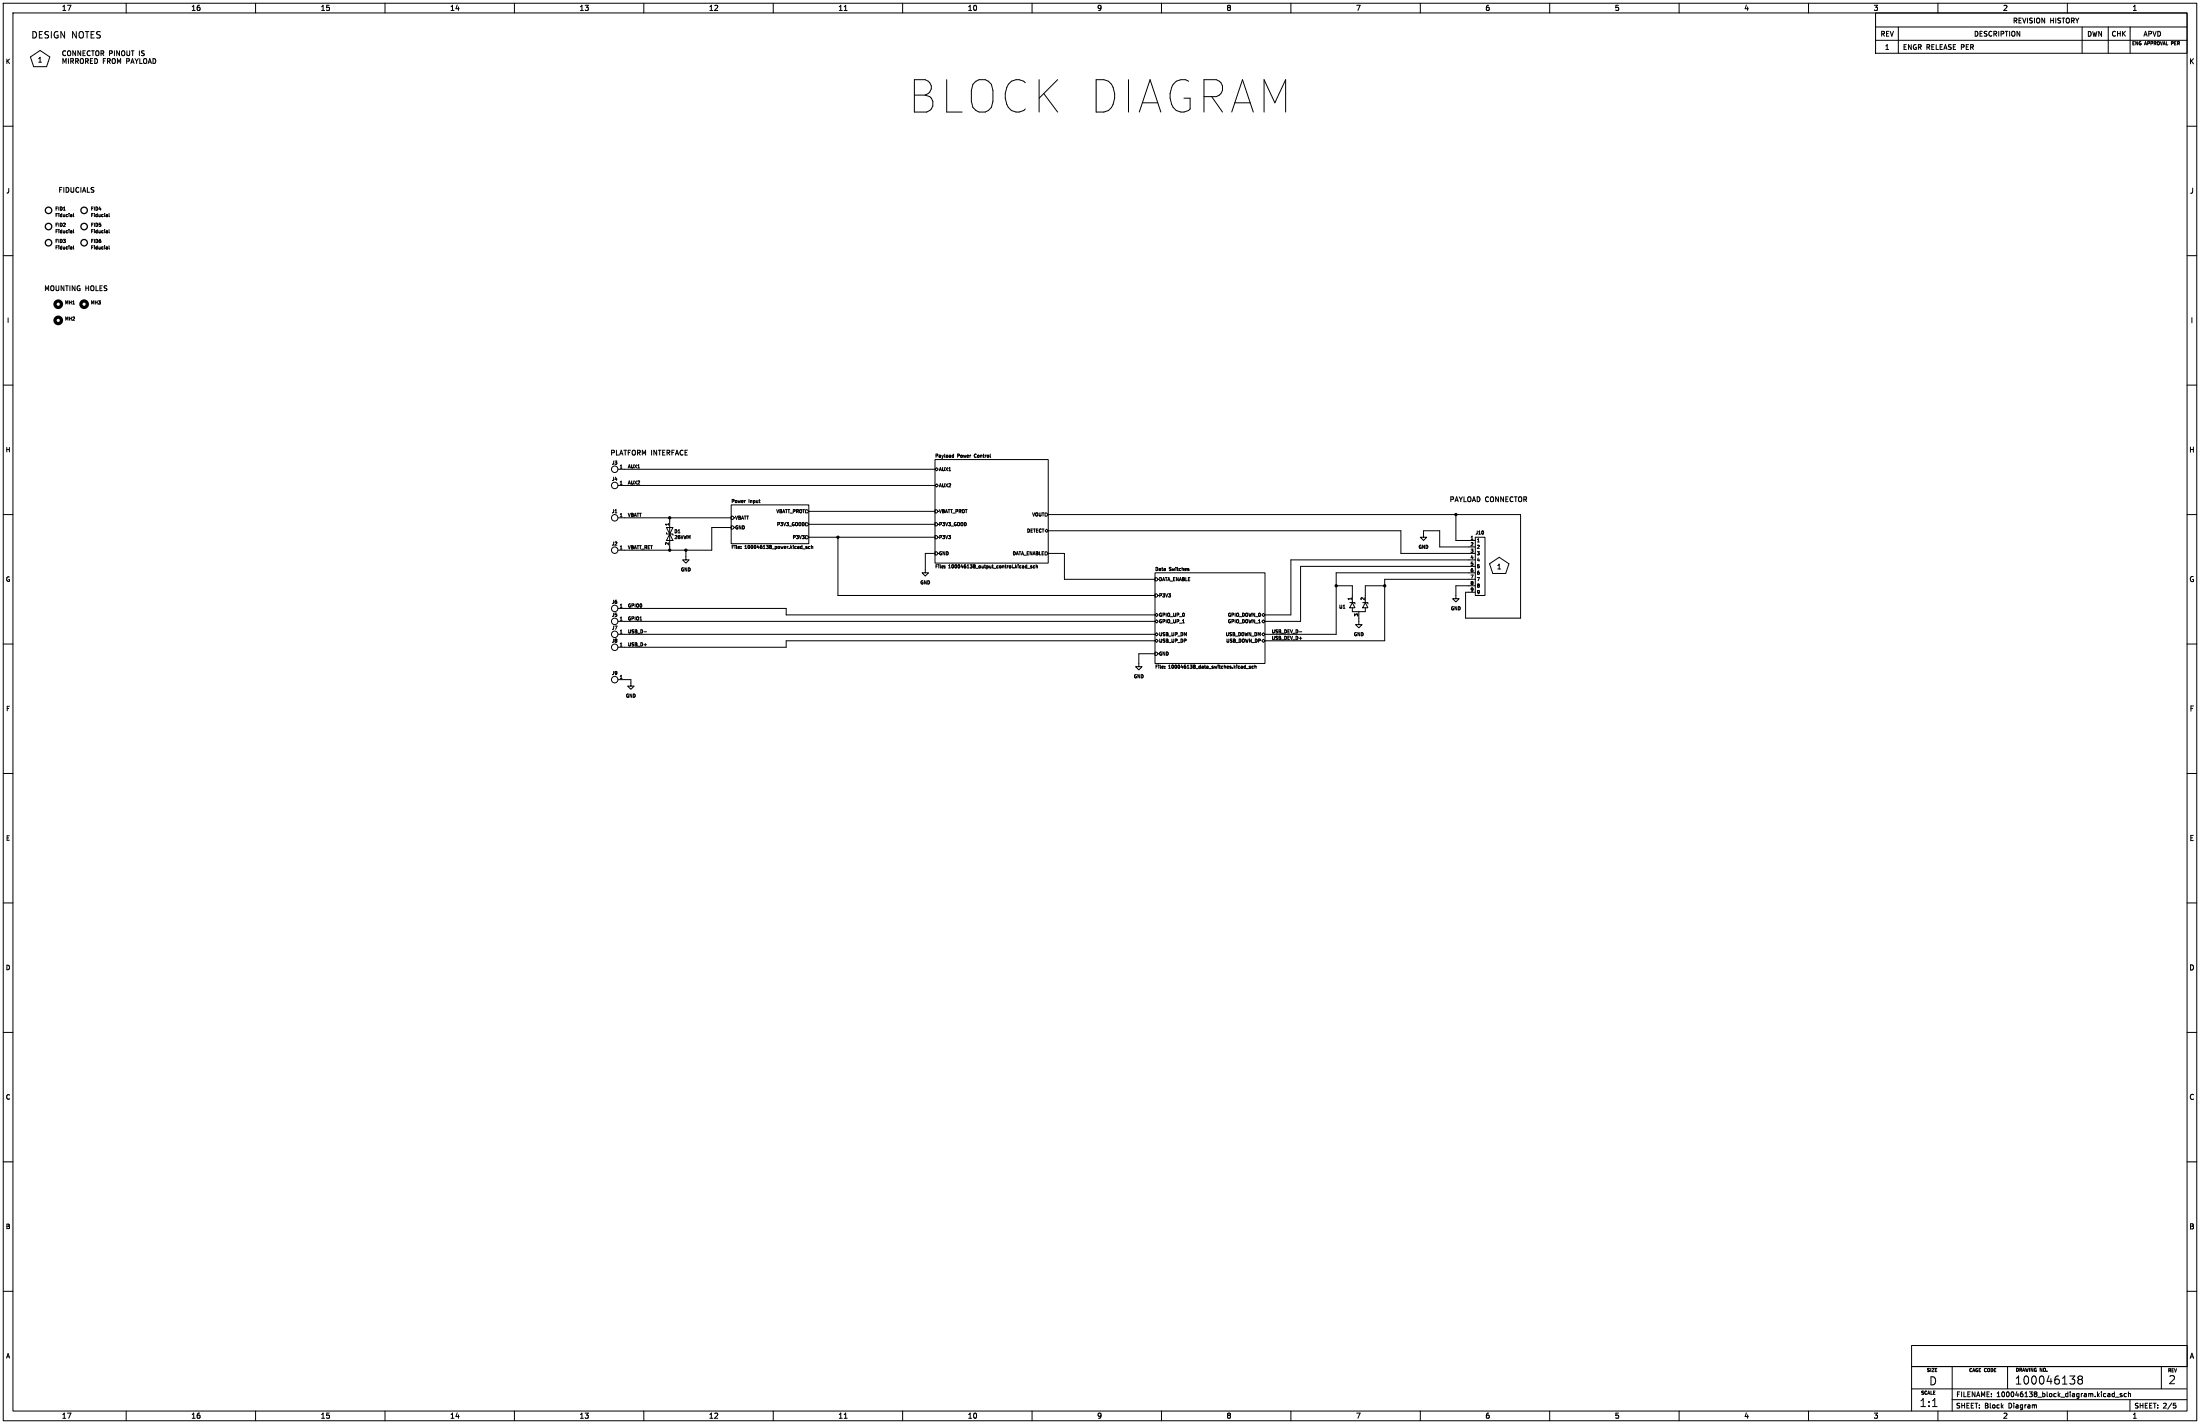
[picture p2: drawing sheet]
(kicad_sch
 (version 20231120)
 (generator "eeschema")
 (generator_version "8.0")
 (paper "D")
 (lib_symbols
  (symbol "1a_Littelfuse:SMF26CA"
   (pin_names
    (offset 0) hide) (exclude_from_sim no) (in_bom yes) (on_board yes)
   (property "Reference" "D" (at 0 0 0) (effects (font (size 1.27 1.27))))
   (property "Value" "26VWM" (at 0 0 0) (effects (font (size 1.27 1.27))))
   (property "Footprint" "1a_Littelfuse:SOD-123FL" (at 0 0 0) (effects (font (size 1.27 1.27)) (hide yes)))
   (property "Datasheet" "https://www.littelfuse.com/~/media/electronics/datasheets/tvs_diodes/littelfuse_tvs_diode_smf_datasheet.pdf.pdf" (at 0 0 0) (effects (font (size 1.27 1.27)) (hide yes)))
   (property "Description" "TVS SOD123FL 26V 200W BIDIR" (at 0 0 0) (effects (font (size 1.27 1.27)) (hide yes)))
   (property "Manufacturer" "Littelfuse" (at 0 0 0) (effects (font (size 1.27 1.27)) (hide yes)))
   (property "MPN" "SMF26CA" (at 0 0 0) (effects (font (size 1.27 1.27)) (hide yes)))
   (symbol "SMF26CA_0_1"
    (polyline (pts (xy 2.54 -2.54) (xy -2.54 -2.54)) (stroke (width 0) (type default)) (fill (type none)))
    (polyline (pts (xy -2.54 -3.81) (xy 0 -2.54) (xy -2.54 -1.27) (xy -2.54 -3.81)) (stroke (width 0.254) (type default)) (fill (type none)))
    (polyline (pts (xy 0.508 -1.27) (xy 0 -1.27) (xy 0 -3.81) (xy -0.508 -3.81)) (stroke (width 0.254) (type default)) (fill (type none)))
    (polyline (pts (xy 2.54 -1.27) (xy 2.54 -3.81) (xy 0 -2.54) (xy 2.54 -1.27)) (stroke (width 0.254) (type default)) (fill (type none))))
   (symbol "SMF26CA_1_1"
    (pin passive line (at -5.08 -2.54 0) (length 2.54) (name "A1" (effects (font (size 1.27 1.27)))) (number "1" (effects (font (size 1.27 1.27)))))
    (pin passive line (at 5.08 -2.54 180) (length 2.54) (name "A2" (effects (font (size 1.27 1.27)))) (number "2" (effects (font (size 1.27 1.27)))))))
  (symbol "1a_MillMax:399-10-109-10-007000" (exclude_from_sim no) (in_bom yes) (on_board yes)
   (property "Reference" "J" (at -2.54 12.7 0) (effects (font (size 1.27 1.27))))
   (property "Value" "" (at -1.27 0 0) (effects (font (size 1.27 1.27)) (hide yes)))
   (property "Footprint" "1a_Misc:399-10-109-10-007000" (at 0 -16.51 0) (effects (font (size 1.27 1.27)) (hide yes)))
   (property "Datasheet" "https://www.mouser.com/datasheet/2/273/MMMC_S_A0002059875_1-2553789.pdf" (at 0 -19.05 0) (effects (font (size 1.27 1.27)) (hide yes)))
   (property "Description" "Pogo pin target, 9 socket, 0.1\" pitch, right angle" (at 0 0 0) (effects (font (size 1.27 1.27)) (hide yes)))
   (property "Manufacturer" "Mill-Max Manufacturing Corp." (at 0 0 0) (effects (font (size 1.27 1.27)) (hide yes)))
   (property "MPN" "399-10-109-10-007000" (at 0 0 0) (effects (font (size 1.27 1.27)) (hide yes)))
   (symbol "399-10-109-10-007000_0_1"
    (rectangle (start 0 11.43) (end -3.81 -11.43) (stroke (width 0) (type default)) (fill (type none))))
   (symbol "399-10-109-10-007000_1_1"
    (pin input line (at 2.54 10.16 180) (length 2.54) (name "1" (effects (font (size 1.27 1.27)))) (number "1" (effects (font (size 1.27 1.27)))))
    (pin input line (at 2.54 7.62 180) (length 2.54) (name "2" (effects (font (size 1.27 1.27)))) (number "2" (effects (font (size 1.27 1.27)))))
    (pin input line (at 2.54 5.08 180) (length 2.54) (name "3" (effects (font (size 1.27 1.27)))) (number "3" (effects (font (size 1.27 1.27)))))
    (pin input line (at 2.54 2.54 180) (length 2.54) (name "4" (effects (font (size 1.27 1.27)))) (number "4" (effects (font (size 1.27 1.27)))))
    (pin input line (at 2.54 0 180) (length 2.54) (name "5" (effects (font (size 1.27 1.27)))) (number "5" (effects (font (size 1.27 1.27)))))
    (pin input line (at 2.54 -2.54 180) (length 2.54) (name "6" (effects (font (size 1.27 1.27)))) (number "6" (effects (font (size 1.27 1.27)))))
    (pin input line (at 2.54 -5.08 180) (length 2.54) (name "7" (effects (font (size 1.27 1.27)))) (number "7" (effects (font (size 1.27 1.27)))))
    (pin input line (at 2.54 -7.62 180) (length 2.54) (name "8" (effects (font (size 1.27 1.27)))) (number "8" (effects (font (size 1.27 1.27)))))
    (pin input line (at 2.54 -10.16 180) (length 2.54) (name "9" (effects (font (size 1.27 1.27)))) (number "9" (effects (font (size 1.27 1.27)))))))
  (symbol "1a_Misc:96773A622_0.125in_keepout" (exclude_from_sim no) (in_bom yes) (on_board yes)
   (property "Reference" "MH" (at 0 2.54 0) (effects (font (size 1.27 1.27))))
   (property "Value" "" (at 0 0 0) (effects (font (size 1.27 1.27))))
   (property "Footprint" "1a_Misc:96773A622_M1.6_screw_hole_0.125in_keepout" (at 0 -7.62 0) (effects (font (size 1.27 1.27)) (hide yes)))
   (property "Datasheet" "https://www.mcmaster.com/mvD/Library/M1/20210910/B2E27164/96773A622_JIS%20Steel%20Pan%20Head%20Screws.PDF" (at 0 -11.43 0) (effects (font (size 1.27 1.27)) (hide yes)))
   (property "Description" "Mounting hole for 96773A622 M1.6 screw 0.125\" keepout" (at 0 0 0) (effects (font (size 1.27 1.27)) (hide yes)))
   (symbol "96773A622_0.125in_keepout_0_1"
    (circle (center 0 0) (radius 1.27) (stroke (width 1.27) (type default)) (fill (type none)))))
  (symbol "1a_Misc:Fiducial_40mil_mask_60mil" (exclude_from_sim no) (in_bom yes) (on_board yes)
   (property "Reference" "FID" (at 0 5.08 0) (effects (font (size 1.27 1.27))))
   (property "Value" "Fiducial" (at 0 3.175 0) (effects (font (size 1.27 1.27))))
   (property "Footprint" "1a_TestPoints:Fiducial_Cu0.040_Mask0.060" (at 0 0 0) (effects (font (size 1.27 1.27)) (hide yes)))
   (property "Datasheet" "" (at 0 0 0) (effects (font (size 1.27 1.27)) (hide yes)))
   (property "Description" "Fiducial Marker" (at 0 0 0) (effects (font (size 1.27 1.27)) (hide yes)))
   (symbol "Fiducial_40mil_mask_60mil_0_1"
    (circle (center 0 0) (radius 1.27) (stroke (width 0.508) (type default)) (fill (type background)))))
  (symbol "1a_Misc:PESD5V0C2UM"
   (pin_names hide) (exclude_from_sim no) (in_bom yes) (on_board yes)
   (property "Reference" "U" (at 0 5.08 0) (effects (font (size 1.27 1.27))))
   (property "Value" "" (at 0 5.08 0) (effects (font (size 1.27 1.27)) (hide yes)))
   (property "Footprint" "Package_DFN_QFN:Diodes_DFN1006-3" (at 0 -8.89 0) (effects (font (size 1.27 1.27)) (hide yes)))
   (property "Datasheet" "https://assets.nexperia.com/documents/data-sheet/PESD5V0C2UM.pdf" (at 0 -8.382 0) (effects (font (size 1.27 1.27)) (hide yes)))
   (property "Description" "TVS DIODE 5VWM 3.4VC DFN1006-3" (at 0 -8.636 0) (effects (font (size 1.27 1.27)) (hide yes)))
   (property "MPN" "PESD5V0C2UM" (at 0 -6.858 0) (effects (font (size 1.27 1.27)) (hide yes)))
   (property "Manufacturer" "Nexperia" (at 0.508 -5.334 0) (effects (font (size 1.27 1.27)) (hide yes)))
   (symbol "PESD5V0C2UM_0_1"
    (polyline (pts (xy -1.27 -2.54) (xy -1.016 -2.54)) (stroke (width 0) (type default)) (fill (type none)))
    (polyline (pts (xy -1.27 2.54) (xy -1.016 2.54)) (stroke (width 0) (type default)) (fill (type none)))
    (polyline (pts (xy 2.54 -2.54) (xy 1.016 -2.54)) (stroke (width 0) (type default)) (fill (type none)))
    (polyline (pts (xy 2.54 2.54) (xy 1.016 2.54)) (stroke (width 0) (type default)) (fill (type none)))
    (polyline (pts (xy 2.54 2.54) (xy 2.54 -2.54)) (stroke (width 0) (type default)) (fill (type none)))
    (polyline (pts (xy -1.016 -1.524) (xy -1.016 -3.556) (xy -0.508 -3.556)) (stroke (width 0) (type default)) (fill (type none)))
    (polyline (pts (xy -1.016 3.556) (xy -1.016 1.524) (xy -0.508 1.524)) (stroke (width 0) (type default)) (fill (type none)))
    (polyline (pts (xy 1.016 -1.524) (xy -1.016 -2.54) (xy 1.016 -3.556) (xy 1.016 -1.524)) (stroke (width 0) (type default)) (fill (type none)))
    (polyline (pts (xy 1.016 3.556) (xy -1.016 2.54) (xy 1.016 1.524) (xy 1.016 3.556)) (stroke (width 0) (type default)) (fill (type none))))
   (symbol "PESD5V0C2UM_1_1"
    (pin passive line (at -3.81 2.54 0) (length 2.54) (name "K1" (effects (font (size 1.27 1.27)))) (number "1" (effects (font (size 1.27 1.27)))))
    (pin passive line (at -3.81 -2.54 0) (length 2.54) (name "K2" (effects (font (size 1.27 1.27)))) (number "2" (effects (font (size 1.27 1.27)))))
    (pin passive line (at 5.08 0 180) (length 2.54) (name "A" (effects (font (size 1.27 1.27)))) (number "3" (effects (font (size 1.27 1.27)))))))
  (symbol "1a_Misc:PTH_18AWG" (exclude_from_sim no) (in_bom yes) (on_board yes)
   (property "Reference" "J" (at -1.27 2.54 0) (effects (font (size 1.27 1.27))))
   (property "Value" "" (at 0 0 0) (effects (font (size 1.27 1.27))))
   (property "Footprint" "1a_Misc:PTH_18AWG" (at 0 0 0) (effects (font (size 1.27 1.27)) (hide yes)))
   (property "Datasheet" "" (at 0 0 0) (effects (font (size 1.27 1.27)) (hide yes)))
   (property "Description" "Plated through hole for 18 AWG wire" (at 0 0 0) (effects (font (size 1.27 1.27)) (hide yes)))
   (symbol "PTH_18AWG_0_1"
    (circle (center -1.27 0) (radius 1.27) (stroke (width 0) (type default)) (fill (type none))))
   (symbol "PTH_18AWG_1_1"
    (pin bidirectional line (at 2.54 0 180) (length 2.54) (name "" (effects (font (size 1.27 1.27)))) (number "1" (effects (font (size 1.27 1.27)))))))
  (symbol "1a_Misc:PTH_24AWG_offset_rectangle" (exclude_from_sim no) (in_bom yes) (on_board yes)
   (property "Reference" "J" (at -1.27 2.54 0) (effects (font (size 1.27 1.27))))
   (property "Value" "" (at 0 0 0) (effects (font (size 1.27 1.27))))
   (property "Footprint" "1a_Misc:PTH_24AWG_offset_rectangular" (at 0 0 0) (effects (font (size 1.27 1.27)) (hide yes)))
   (property "Datasheet" "" (at 0 0 0) (effects (font (size 1.27 1.27)) (hide yes)))
   (property "Description" "Plated combo through hole/SMD pad for 24 AWG wire" (at 0 0 0) (effects (font (size 1.27 1.27)) (hide yes)))
   (symbol "PTH_24AWG_offset_rectangle_0_1"
    (circle (center -1.27 0) (radius 1.27) (stroke (width 0) (type default)) (fill (type none))))
   (symbol "PTH_24AWG_offset_rectangle_1_1"
    (pin bidirectional line (at 2.54 0 180) (length 2.54) (name "" (effects (font (size 1.27 1.27)))) (number "1" (effects (font (size 1.27 1.27)))))))
  (symbol "1a_PowerSymbols:GND"
   (power)
   (pin_names
    (offset 0)) (exclude_from_sim no) (in_bom yes) (on_board yes)
   (property "Reference" "#PWR" (at 0 -6.35 0) (effects (font (size 1.27 1.27)) (hide yes)))
   (property "Value" "GND" (at 0 -3.81 0) (effects (font (size 1.27 1.27))))
   (property "Footprint" "" (at 0 0 0) (effects (font (size 1.27 1.27)) (hide yes)))
   (property "Datasheet" "" (at 0 0 0) (effects (font (size 1.27 1.27)) (hide yes)))
   (property "Description" "Power symbol creates a global label with name \"GND\" , ground" (at 0 0 0) (effects (font (size 1.27 1.27)) (hide yes)))
   (symbol "GND_0_1"
    (polyline (pts (xy 0 0) (xy 0 -1.27) (xy 1.27 -1.27) (xy 0 -2.54) (xy -1.27 -1.27) (xy 0 -1.27)) (stroke (width 0) (type default)) (fill (type none))))
   (symbol "GND_1_1"
    (pin power_in line (at 0 0 270) (length 0) hide (name "GND" (effects (font (size 1.27 1.27)))) (number "1" (effects (font (size 1.27 1.27))))))))
 (junction
  (at 543.56 229.87)
  (diameter 0)
  (color 0 0 0 0))
 (junction
  (at 328.93 210.82)
  (diameter 0)
  (color 255 0 0 1))
 (junction
  (at 524.51 229.87)
  (diameter 0)
  (color 0 0 0 0))
 (junction
  (at 269.24 215.9)
  (diameter 0)
  (color 0 0 0 1))
 (junction
  (at 262.89 203.2)
  (diameter 0)
  (color 255 0 0 1))
 (junction
  (at 262.89 215.9)
  (diameter 0)
  (color 0 0 0 1))
 (junction
  (at 571.5 201.93)
  (diameter 0)
  (color 255 0 0 1))
 (wire
  (pts (xy 565.15 208.28) (xy 558.8 208.28))
  (stroke (width 0) (type default) (color 0 0 0 1)))
 (wire
  (pts (xy 549.91 208.28) (xy 549.91 217.17))
  (stroke (width 0) (type default)))
 (wire
  (pts (xy 576.58 227.33) (xy 543.56 227.33))
  (stroke (width 0) (type default)))
 (wire
  (pts (xy 571.5 212.09) (xy 576.58 212.09))
  (stroke (width 0) (type default) (color 255 0 0 1)))
 (wire
  (pts (xy 496.57 241.3) (xy 506.73 241.3))
  (stroke (width 0) (type default)))
 (wire
  (pts (xy 576.58 224.79) (xy 524.51 224.79))
  (stroke (width 0) (type default)))
 (wire
  (pts (xy 543.56 227.33) (xy 543.56 229.87))
  (stroke (width 0) (type default)))
 (wire
  (pts (xy 411.48 208.28) (xy 549.91 208.28))
  (stroke (width 0) (type default)))
 (wire
  (pts (xy 417.83 217.17) (xy 417.83 227.33))
  (stroke (width 0) (type default)))
 (polyline
  (pts (xy 588.518 218.694) (xy 592.328 221.234))
  (stroke (width 0) (type default)))
 (wire
  (pts (xy 245.11 203.2) (xy 262.89 203.2))
  (stroke (width 0) (type default) (color 255 0 0 1)))
 (wire
  (pts (xy 245.11 266.7) (xy 247.65 266.7))
  (stroke (width 0) (type default) (color 0 0 0 1)))
 (wire
  (pts (xy 558.8 208.28) (xy 558.8 209.55))
  (stroke (width 0) (type default) (color 0 0 0 1)))
 (wire
  (pts (xy 576.58 222.25) (xy 510.54 222.25))
  (stroke (width 0) (type default)))
 (wire
  (pts (xy 262.89 214.63) (xy 262.89 215.9))
  (stroke (width 0) (type default) (color 0 0 0 1)))
 (wire
  (pts (xy 245.11 248.92) (xy 453.39 248.92))
  (stroke (width 0) (type default)))
 (wire
  (pts (xy 596.9 242.57) (xy 575.31 242.57))
  (stroke (width 0) (type default) (color 255 0 0 1)))
 (wire
  (pts (xy 543.56 229.87) (xy 543.56 251.46))
  (stroke (width 0) (type default)))
 (wire
  (pts (xy 262.89 215.9) (xy 269.24 215.9))
  (stroke (width 0) (type default) (color 0 0 0 1)))
 (wire
  (pts (xy 245.11 238.76) (xy 308.61 238.76))
  (stroke (width 0) (type default)))
 (polyline
  (pts (xy 13.208 26.162) (xy 18.288 26.162))
  (stroke (width 0) (type default)))
 (wire
  (pts (xy 308.61 238.76) (xy 308.61 241.3))
  (stroke (width 0) (type default)))
 (wire
  (pts (xy 317.5 200.66) (xy 367.03 200.66))
  (stroke (width 0) (type default) (color 255 0 0 1)))
 (wire
  (pts (xy 565.15 208.28) (xy 565.15 214.63))
  (stroke (width 0) (type default) (color 0 0 0 1)))
 (wire
  (pts (xy 571.5 201.93) (xy 571.5 212.09))
  (stroke (width 0) (type default) (color 255 0 0 1)))
 (wire
  (pts (xy 596.9 201.93) (xy 596.9 242.57))
  (stroke (width 0) (type default) (color 255 0 0 1)))
 (wire
  (pts (xy 571.5 201.93) (xy 411.48 201.93))
  (stroke (width 0) (type default) (color 255 0 0 1)))
 (wire
  (pts (xy 245.11 215.9) (xy 262.89 215.9))
  (stroke (width 0) (type default) (color 0 0 0 1)))
 (polyline
  (pts (xy 584.708 221.234) (xy 585.978 225.044))
  (stroke (width 0) (type default)))
 (polyline
  (pts (xy 591.058 225.044) (xy 592.328 221.234))
  (stroke (width 0) (type default)))
 (wire
  (pts (xy 524.51 229.87) (xy 530.86 229.87))
  (stroke (width 0) (type default)))
 (wire
  (pts (xy 279.4 215.9) (xy 279.4 207.01))
  (stroke (width 0) (type default) (color 0 0 0 1)))
 (wire
  (pts (xy 328.93 233.68) (xy 328.93 210.82))
  (stroke (width 0) (type default) (color 255 0 0 1)))
 (wire
  (pts (xy 262.89 203.2) (xy 287.02 203.2))
  (stroke (width 0) (type default) (color 255 0 0 1)))
 (wire
  (pts (xy 596.9 201.93) (xy 571.5 201.93))
  (stroke (width 0) (type default) (color 255 0 0 1)))
 (wire
  (pts (xy 496.57 251.46) (xy 543.56 251.46))
  (stroke (width 0) (type default)))
 (wire
  (pts (xy 308.61 241.3) (xy 453.39 241.3))
  (stroke (width 0) (type default)))
 (wire
  (pts (xy 535.94 229.87) (xy 543.56 229.87))
  (stroke (width 0) (type default)))
 (wire
  (pts (xy 496.57 248.92) (xy 524.51 248.92))
  (stroke (width 0) (type default)))
 (wire
  (pts (xy 549.91 217.17) (xy 576.58 217.17))
  (stroke (width 0) (type default)))
 (wire
  (pts (xy 328.93 233.68) (xy 453.39 233.68))
  (stroke (width 0) (type default) (color 255 0 0 1)))
 (wire
  (pts (xy 575.31 232.41) (xy 576.58 232.41))
  (stroke (width 0) (type default) (color 255 0 0 1)))
 (wire
  (pts (xy 308.61 251.46) (xy 453.39 251.46))
  (stroke (width 0) (type default)))
 (wire
  (pts (xy 308.61 254) (xy 245.11 254))
  (stroke (width 0) (type default)))
 (wire
  (pts (xy 576.58 219.71) (xy 506.73 219.71))
  (stroke (width 0) (type default)))
 (wire
  (pts (xy 565.15 214.63) (xy 576.58 214.63))
  (stroke (width 0) (type default) (color 0 0 0 1)))
 (wire
  (pts (xy 524.51 224.79) (xy 524.51 229.87))
  (stroke (width 0) (type default)))
 (polyline
  (pts (xy 585.978 225.044) (xy 591.058 225.044))
  (stroke (width 0) (type default)))
 (wire
  (pts (xy 575.31 242.57) (xy 575.31 232.41))
  (stroke (width 0) (type default) (color 255 0 0 1)))
 (polyline
  (pts (xy 18.288 26.162) (xy 19.558 22.352))
  (stroke (width 0) (type default)))
 (wire
  (pts (xy 367.03 217.17) (xy 363.22 217.17))
  (stroke (width 0) (type default) (color 0 0 0 1)))
 (wire
  (pts (xy 308.61 251.46) (xy 308.61 254))
  (stroke (width 0) (type default)))
 (wire
  (pts (xy 510.54 222.25) (xy 510.54 243.84))
  (stroke (width 0) (type default)))
 (wire
  (pts (xy 411.48 217.17) (xy 417.83 217.17))
  (stroke (width 0) (type default)))
 (wire
  (pts (xy 530.86 229.87) (xy 530.86 233.68))
  (stroke (width 0) (type default)))
 (wire
  (pts (xy 533.4 242.57) (xy 533.4 243.84))
  (stroke (width 0) (type default) (color 0 0 0 1)))
 (wire
  (pts (xy 506.73 219.71) (xy 506.73 241.3))
  (stroke (width 0) (type default)))
 (wire
  (pts (xy 317.5 210.82) (xy 328.93 210.82))
  (stroke (width 0) (type default) (color 255 0 0 1)))
 (polyline
  (pts (xy 11.938 22.352) (xy 13.208 26.162))
  (stroke (width 0) (type default)))
 (wire
  (pts (xy 496.57 243.84) (xy 510.54 243.84))
  (stroke (width 0) (type default)))
 (wire
  (pts (xy 247.65 266.7) (xy 247.65 267.97))
  (stroke (width 0) (type default) (color 0 0 0 1)))
 (wire
  (pts (xy 535.94 229.87) (xy 535.94 233.68))
  (stroke (width 0) (type default)))
 (wire
  (pts (xy 363.22 217.17) (xy 363.22 223.52))
  (stroke (width 0) (type default) (color 0 0 0 1)))
 (wire
  (pts (xy 279.4 207.01) (xy 287.02 207.01))
  (stroke (width 0) (type default) (color 0 0 0 1)))
 (polyline
  (pts (xy 15.748 19.812) (xy 11.938 22.352))
  (stroke (width 0) (type default)))
 (wire
  (pts (xy 453.39 256.54) (xy 447.04 256.54))
  (stroke (width 0) (type default) (color 0 0 0 1)))
 (wire
  (pts (xy 571.5 229.87) (xy 576.58 229.87))
  (stroke (width 0) (type default) (color 0 0 0 1)))
 (wire
  (pts (xy 328.93 210.82) (xy 367.03 210.82))
  (stroke (width 0) (type default) (color 255 0 0 1)))
 (wire
  (pts (xy 262.89 203.2) (xy 262.89 204.47))
  (stroke (width 0) (type default) (color 255 0 0 1)))
 (wire
  (pts (xy 524.51 229.87) (xy 524.51 248.92))
  (stroke (width 0) (type default)))
 (wire
  (pts (xy 245.11 184.15) (xy 367.03 184.15))
  (stroke (width 0) (type default)))
 (wire
  (pts (xy 269.24 215.9) (xy 279.4 215.9))
  (stroke (width 0) (type default) (color 0 0 0 1)))
 (wire
  (pts (xy 245.11 243.84) (xy 453.39 243.84))
  (stroke (width 0) (type default)))
 (wire
  (pts (xy 571.5 229.87) (xy 571.5 233.68))
  (stroke (width 0) (type default) (color 0 0 0 1)))
 (wire
  (pts (xy 245.11 190.5) (xy 367.03 190.5))
  (stroke (width 0) (type default)))
 (wire
  (pts (xy 447.04 256.54) (xy 447.04 260.35))
  (stroke (width 0) (type default) (color 0 0 0 1)))
 (wire
  (pts (xy 269.24 215.9) (xy 269.24 218.44))
  (stroke (width 0) (type default) (color 0 0 0 1)))
 (wire
  (pts (xy 317.5 205.74) (xy 367.03 205.74))
  (stroke (width 0) (type default)))
 (polyline
  (pts (xy 15.748 19.812) (xy 19.558 22.352))
  (stroke (width 0) (type default)))
 (polyline
  (pts (xy 588.518 218.694) (xy 584.708 221.234))
  (stroke (width 0) (type default)))
 (wire
  (pts (xy 417.83 227.33) (xy 453.39 227.33))
  (stroke (width 0) (type default)))
 (text "1"
  (exclude_from_sim no)
  (at 587.502 223.774 0)
  (effects (font (size 1.905 1.905)) (justify left bottom)))
 (text "MOUNTING HOLES"
  (exclude_from_sim no)
  (at 17.272 114.554 0)
  (effects (font (size 1.905 1.905)) (justify left bottom)))
 (text "BLOCK DIAGRAM"
  (exclude_from_sim no)
  (at 431.8 38.354 0)
  (effects (font (size 12.7 12.7))))
 (text "DESIGN NOTES"
  (exclude_from_sim no)
  (at 12.192 15.494 0)
  (effects (font (size 2.54 2.54)) (justify left bottom)))
 (text "PAYLOAD CONNECTOR"
  (exclude_from_sim no)
  (at 568.96 197.358 0)
  (effects (font (size 1.905 1.905)) (justify left bottom)))
 (text "1"
  (exclude_from_sim no)
  (at 14.732 24.892 0)
  (effects (font (size 1.905 1.905)) (justify left bottom)))
 (text "FIDUCIALS"
  (exclude_from_sim no)
  (at 22.86 75.946 0)
  (effects (font (size 1.905 1.905)) (justify left bottom)))
 (text "CONNECTOR PINOUT IS\nMIRRORED FROM PAYLOAD"
  (exclude_from_sim no)
  (at 24.13 25.4 0)
  (effects (font (size 1.905 1.905)) (justify left bottom)))
 (text "PLATFORM INTERFACE"
  (exclude_from_sim no)
  (at 239.522 179.07 0)
  (effects (font (size 1.905 1.905)) (justify left bottom)))
 (label "VBATT"
  (at 246.38 203.2 0)
  (fields_autoplaced yes)
  (effects (font (size 1.27 1.27)) (justify left bottom)))
 (label "AUX1"
  (at 246.38 184.15 0)
  (fields_autoplaced yes)
  (effects (font (size 1.27 1.27)) (justify left bottom)))
 (label "VBATT_RET"
  (at 246.38 215.9 0)
  (fields_autoplaced yes)
  (effects (font (size 1.27 1.27)) (justify left bottom)))
 (label "USB_DEV_D-"
  (at 499.11 248.92 0)
  (fields_autoplaced yes)
  (effects (font (size 1.27 1.27)) (justify left bottom)))
 (label "AUX2"
  (at 246.38 190.5 0)
  (fields_autoplaced yes)
  (effects (font (size 1.27 1.27)) (justify left bottom)))
 (label "USB_DEV_D+"
  (at 499.11 251.46 0)
  (fields_autoplaced yes)
  (effects (font (size 1.27 1.27)) (justify left bottom)))
 (label "USB_D+"
  (at 246.38 254 0)
  (fields_autoplaced yes)
  (effects (font (size 1.27 1.27)) (justify left bottom)))
 (label "GPIO0"
  (at 246.38 238.76 0)
  (fields_autoplaced yes)
  (effects (font (size 1.27 1.27)) (justify left bottom)))
 (label "USB_D-"
  (at 246.38 248.92 0)
  (fields_autoplaced yes)
  (effects (font (size 1.27 1.27)) (justify left bottom)))
 (label "GPIO1"
  (at 246.38 243.84 0)
  (fields_autoplaced yes)
  (effects (font (size 1.27 1.27)) (justify left bottom)))
 (symbol
  (lib_id "1a_Misc:Fiducial_40mil_mask_60mil")
  (at 19.05 95.25 0)
  (unit 1)
  (exclude_from_sim no)
  (in_bom no)
  (on_board yes)
  (dnp no)
  (fields_autoplaced yes)
  (property "Reference" "FID3" (at 21.59 94.615 0) (effects (font (size 1.27 1.27)) (justify left)))
  (property "Value" "Fiducial" (at 21.59 97.155 0) (effects (font (size 1.27 1.27)) (justify left)))
  (property "Footprint" "1a_TestBoard_Library:Fiducial_Cu0.040_Mask0.060" (at 19.05 95.25 0) (effects (font (size 1.27 1.27)) (hide yes)))
  (property "Datasheet" "" (at 19.05 95.25 0) (effects (font (size 1.27 1.27)) (hide yes)))
  (property "Description" "" (at 19.05 95.25 0) (effects (font (size 1.27 1.27)) (hide yes))))
 (symbol
  (lib_id "1a_Misc:PTH_24AWG_offset_rectangle")
  (at 242.57 266.7 0)
  (unit 1)
  (exclude_from_sim no)
  (in_bom no)
  (on_board yes)
  (dnp no)
  (fields_autoplaced yes)
  (property "Reference" "J9" (at 241.3 264.16 0) (effects (font (size 1.27 1.27))))
  (property "Value" "~" (at 242.57 266.7 0) (effects (font (size 1.27 1.27))))
  (property "Footprint" "1a_Misc:PTH_24AWG_offset_rectangular" (at 242.57 266.7 0) (effects (font (size 1.27 1.27)) (hide yes)))
  (property "Datasheet" "" (at 242.57 266.7 0) (effects (font (size 1.27 1.27)) (hide yes)))
  (property "Description" "" (at 242.57 266.7 0) (effects (font (size 1.27 1.27)) (hide yes)))
  (pin "1"))
 (symbol
  (lib_id "1a_PowerSymbols:GND")
  (at 363.22 223.52 0)
  (mirror y)
  (unit 1)
  (exclude_from_sim no)
  (in_bom yes)
  (on_board yes)
  (dnp no)
  (fields_autoplaced yes)
  (property "Reference" "#PWR03" (at 363.22 229.87 0) (effects (font (size 1.27 1.27)) (hide yes)))
  (property "Value" "GND" (at 363.22 228.6 0) (effects (font (size 1.27 1.27))))
  (property "Footprint" "" (at 363.22 223.52 0) (effects (font (size 1.27 1.27)) (hide yes)))
  (property "Datasheet" "" (at 363.22 223.52 0) (effects (font (size 1.27 1.27)) (hide yes)))
  (property "Description" "" (at 363.22 223.52 0) (effects (font (size 1.27 1.27)) (hide yes)))
  (pin "1"))
 (symbol
  (lib_id "1a_Misc:PESD5V0C2UM")
  (at 533.4 237.49 90)
  (mirror x)
  (unit 1)
  (exclude_from_sim no)
  (in_bom yes)
  (on_board yes)
  (dnp no)
  (property "Reference" "U1" (at 528.32 238.1249 90) (effects (font (size 1.27 1.27)) (justify left)))
  (property "Value" "~" (at 528.32 237.49 0) (effects (font (size 1.27 1.27)) (hide yes)))
  (property "Footprint" "Package_DFN_QFN:Diodes_DFN1006-3" (at 542.29 237.49 0) (effects (font (size 1.27 1.27)) (hide yes)))
  (property "Datasheet" "https://assets.nexperia.com/documents/data-sheet/PESD5V0C2UM.pdf" (at 541.782 237.49 0) (effects (font (size 1.27 1.27)) (hide yes)))
  (property "Description" "TVS DIODE 5VWM 3.4VC DFN1006-3" (at 542.036 237.49 0) (effects (font (size 1.27 1.27)) (hide yes)))
  (property "MPN" "PESD5V0C2UM" (at 540.258 237.49 0) (effects (font (size 1.27 1.27)) (hide yes)))
  (property "Mfr" "Nexperia" (at 538.734 237.998 0) (effects (font (size 1.27 1.27)) (hide yes)))
  (property "Manufacturer" "Nexperia" (at 538.734 237.998 0) (effects (font (size 1.27 1.27)) (hide yes)))
  (pin "2")
  (pin "1")
  (pin "3"))
 (symbol
  (lib_id "1a_MillMax:399-10-109-10-007000")
  (at 579.12 222.25 0)
  (mirror y)
  (unit 1)
  (exclude_from_sim no)
  (in_bom yes)
  (on_board yes)
  (dnp no)
  (property "Reference" "J10" (at 579.12 209.042 0) (effects (font (size 1.27 1.27)) (justify right)))
  (property "Value" "~" (at 584.2 223.52 0) (effects (font (size 1.27 1.27)) (justify right)))
  (property "Footprint" "1a_Misc:399-10-109-10-007000" (at 579.12 238.76 0) (effects (font (size 1.27 1.27)) (hide yes)))
  (property "Datasheet" "https://www.mouser.com/datasheet/2/273/MMMC_S_A0002059875_1-2553789.pdf" (at 579.12 241.3 0) (effects (font (size 1.27 1.27)) (hide yes)))
  (property "Description" "Pogo pin target, 9 socket, 0.1\" pitch, right angle" (at 579.12 222.25 0) (effects (font (size 1.27 1.27)) (hide yes)))
  (property "Manufacturer" "Mill-Max Manufacturing Corp." (at 579.12 222.25 0) (effects (font (size 1.27 1.27)) (hide yes)))
  (property "MPN" "399-10-109-10-007000" (at 579.12 222.25 0) (effects (font (size 1.27 1.27)) (hide yes)))
  (pin "1")
  (pin "2")
  (pin "3")
  (pin "4")
  (pin "5")
  (pin "6")
  (pin "7")
  (pin "8")
  (pin "9"))
 (symbol
  (lib_id "1a_Misc:Fiducial_40mil_mask_60mil")
  (at 19.05 82.55 0)
  (unit 1)
  (exclude_from_sim no)
  (in_bom no)
  (on_board yes)
  (dnp no)
  (fields_autoplaced yes)
  (property "Reference" "FID1" (at 21.59 81.915 0) (effects (font (size 1.27 1.27)) (justify left)))
  (property "Value" "Fiducial" (at 21.59 84.455 0) (effects (font (size 1.27 1.27)) (justify left)))
  (property "Footprint" "1a_TestBoard_Library:Fiducial_Cu0.040_Mask0.060" (at 19.05 82.55 0) (effects (font (size 1.27 1.27)) (hide yes)))
  (property "Datasheet" "" (at 19.05 82.55 0) (effects (font (size 1.27 1.27)) (hide yes)))
  (property "Description" "" (at 19.05 82.55 0) (effects (font (size 1.27 1.27)) (hide yes))))
 (symbol
  (lib_id "1a_Misc:96773A622_0.125in_keepout")
  (at 33.02 119.38 0)
  (unit 1)
  (exclude_from_sim no)
  (in_bom no)
  (on_board yes)
  (dnp no)
  (fields_autoplaced yes)
  (property "Reference" "MH3" (at 35.56 118.7449 0) (effects (font (size 1.27 1.27)) (justify left)))
  (property "Value" "~" (at 35.56 120.65 0) (effects (font (size 1.27 1.27)) (justify left) (hide yes)))
  (property "Footprint" "1a_Misc:96773A622_M1.6_screw_hole_0.125in_keepout" (at 33.02 127 0) (effects (font (size 1.27 1.27)) (hide yes)))
  (property "Datasheet" "https://www.mcmaster.com/mvD/Library/M1/20210910/B2E27164/96773A622_JIS%20Steel%20Pan%20Head%20Screws.PDF" (at 33.02 130.81 0) (effects (font (size 1.27 1.27)) (hide yes)))
  (property "Description" "Mounting hole for 96773A622 M1.6 screw 0.125\" keepout" (at 33.02 119.38 0) (effects (font (size 1.27 1.27)) (hide yes))))
 (symbol
  (lib_id "1a_PowerSymbols:GND")
  (at 558.8 209.55 0)
  (mirror y)
  (unit 1)
  (exclude_from_sim no)
  (in_bom yes)
  (on_board yes)
  (dnp no)
  (fields_autoplaced yes)
  (property "Reference" "#PWR04" (at 558.8 215.9 0) (effects (font (size 1.27 1.27)) (hide yes)))
  (property "Value" "GND" (at 558.8 214.63 0) (effects (font (size 1.27 1.27))))
  (property "Footprint" "" (at 558.8 209.55 0) (effects (font (size 1.27 1.27)) (hide yes)))
  (property "Datasheet" "" (at 558.8 209.55 0) (effects (font (size 1.27 1.27)) (hide yes)))
  (property "Description" "" (at 558.8 209.55 0) (effects (font (size 1.27 1.27)) (hide yes)))
  (pin "1"))
 (symbol
  (lib_id "1a_Misc:PTH_24AWG_offset_rectangle")
  (at 242.57 238.76 0)
  (unit 1)
  (exclude_from_sim no)
  (in_bom no)
  (on_board yes)
  (dnp no)
  (fields_autoplaced yes)
  (property "Reference" "J6" (at 241.3 236.22 0) (effects (font (size 1.27 1.27))))
  (property "Value" "~" (at 242.57 238.76 0) (effects (font (size 1.27 1.27))))
  (property "Footprint" "1a_Misc:PTH_24AWG_offset_rectangular" (at 242.57 238.76 0) (effects (font (size 1.27 1.27)) (hide yes)))
  (property "Datasheet" "" (at 242.57 238.76 0) (effects (font (size 1.27 1.27)) (hide yes)))
  (property "Description" "" (at 242.57 238.76 0) (effects (font (size 1.27 1.27)) (hide yes)))
  (pin "1"))
 (symbol
  (lib_id "1a_Misc:PTH_24AWG_offset_rectangle")
  (at 242.57 248.92 0)
  (unit 1)
  (exclude_from_sim no)
  (in_bom no)
  (on_board yes)
  (dnp no)
  (fields_autoplaced yes)
  (property "Reference" "J7" (at 241.3 246.38 0) (effects (font (size 1.27 1.27))))
  (property "Value" "~" (at 242.57 248.92 0) (effects (font (size 1.27 1.27))))
  (property "Footprint" "1a_Misc:PTH_24AWG_offset_rectangular" (at 242.57 248.92 0) (effects (font (size 1.27 1.27)) (hide yes)))
  (property "Datasheet" "" (at 242.57 248.92 0) (effects (font (size 1.27 1.27)) (hide yes)))
  (property "Description" "" (at 242.57 248.92 0) (effects (font (size 1.27 1.27)) (hide yes)))
  (pin "1"))
 (symbol
  (lib_id "1a_Misc:Fiducial_40mil_mask_60mil")
  (at 33.02 88.9 0)
  (unit 1)
  (exclude_from_sim no)
  (in_bom no)
  (on_board yes)
  (dnp no)
  (fields_autoplaced yes)
  (property "Reference" "FID5" (at 35.56 88.265 0) (effects (font (size 1.27 1.27)) (justify left)))
  (property "Value" "Fiducial" (at 35.56 90.805 0) (effects (font (size 1.27 1.27)) (justify left)))
  (property "Footprint" "1a_TestBoard_Library:Fiducial_Cu0.040_Mask0.060" (at 33.02 88.9 0) (effects (font (size 1.27 1.27)) (hide yes)))
  (property "Datasheet" "" (at 33.02 88.9 0) (effects (font (size 1.27 1.27)) (hide yes)))
  (property "Description" "" (at 33.02 88.9 0) (effects (font (size 1.27 1.27)) (hide yes))))
 (symbol
  (lib_id "1a_Misc:PTH_24AWG_offset_rectangle")
  (at 242.57 254 0)
  (unit 1)
  (exclude_from_sim no)
  (in_bom no)
  (on_board yes)
  (dnp no)
  (fields_autoplaced yes)
  (property "Reference" "J8" (at 241.3 251.46 0) (effects (font (size 1.27 1.27))))
  (property "Value" "~" (at 242.57 254 0) (effects (font (size 1.27 1.27))))
  (property "Footprint" "1a_Misc:PTH_24AWG_offset_rectangular" (at 242.57 254 0) (effects (font (size 1.27 1.27)) (hide yes)))
  (property "Datasheet" "" (at 242.57 254 0) (effects (font (size 1.27 1.27)) (hide yes)))
  (property "Description" "" (at 242.57 254 0) (effects (font (size 1.27 1.27)) (hide yes)))
  (pin "1"))
 (symbol
  (lib_id "1a_Misc:PTH_24AWG_offset_rectangle")
  (at 242.57 184.15 0)
  (unit 1)
  (exclude_from_sim no)
  (in_bom no)
  (on_board yes)
  (dnp no)
  (fields_autoplaced yes)
  (property "Reference" "J3" (at 241.3 181.61 0) (effects (font (size 1.27 1.27))))
  (property "Value" "~" (at 242.57 184.15 0) (effects (font (size 1.27 1.27))))
  (property "Footprint" "1a_Misc:PTH_24AWG_offset_rectangular" (at 242.57 184.15 0) (effects (font (size 1.27 1.27)) (hide yes)))
  (property "Datasheet" "" (at 242.57 184.15 0) (effects (font (size 1.27 1.27)) (hide yes)))
  (property "Description" "" (at 242.57 184.15 0) (effects (font (size 1.27 1.27)) (hide yes)))
  (pin "1"))
 (symbol
  (lib_id "1a_Misc:Fiducial_40mil_mask_60mil")
  (at 33.02 95.25 0)
  (unit 1)
  (exclude_from_sim no)
  (in_bom no)
  (on_board yes)
  (dnp no)
  (fields_autoplaced yes)
  (property "Reference" "FID6" (at 35.56 94.615 0) (effects (font (size 1.27 1.27)) (justify left)))
  (property "Value" "Fiducial" (at 35.56 97.155 0) (effects (font (size 1.27 1.27)) (justify left)))
  (property "Footprint" "1a_TestBoard_Library:Fiducial_Cu0.040_Mask0.060" (at 33.02 95.25 0) (effects (font (size 1.27 1.27)) (hide yes)))
  (property "Datasheet" "" (at 33.02 95.25 0) (effects (font (size 1.27 1.27)) (hide yes)))
  (property "Description" "" (at 33.02 95.25 0) (effects (font (size 1.27 1.27)) (hide yes))))
 (symbol
  (lib_id "1a_Misc:PTH_24AWG_offset_rectangle")
  (at 242.57 190.5 0)
  (unit 1)
  (exclude_from_sim no)
  (in_bom no)
  (on_board yes)
  (dnp no)
  (fields_autoplaced yes)
  (property "Reference" "J4" (at 241.3 187.96 0) (effects (font (size 1.27 1.27))))
  (property "Value" "~" (at 242.57 190.5 0) (effects (font (size 1.27 1.27))))
  (property "Footprint" "1a_Misc:PTH_24AWG_offset_rectangular" (at 242.57 190.5 0) (effects (font (size 1.27 1.27)) (hide yes)))
  (property "Datasheet" "" (at 242.57 190.5 0) (effects (font (size 1.27 1.27)) (hide yes)))
  (property "Description" "" (at 242.57 190.5 0) (effects (font (size 1.27 1.27)) (hide yes)))
  (pin "1"))
 (symbol
  (lib_id "1a_Misc:96773A622_0.125in_keepout")
  (at 22.86 125.73 0)
  (unit 1)
  (exclude_from_sim no)
  (in_bom no)
  (on_board yes)
  (dnp no)
  (fields_autoplaced yes)
  (property "Reference" "MH2" (at 25.4 125.0949 0) (effects (font (size 1.27 1.27)) (justify left)))
  (property "Value" "~" (at 25.4 127 0) (effects (font (size 1.27 1.27)) (justify left) (hide yes)))
  (property "Footprint" "1a_Misc:96773A622_M1.6_screw_hole_0.125in_keepout" (at 22.86 133.35 0) (effects (font (size 1.27 1.27)) (hide yes)))
  (property "Datasheet" "https://www.mcmaster.com/mvD/Library/M1/20210910/B2E27164/96773A622_JIS%20Steel%20Pan%20Head%20Screws.PDF" (at 22.86 137.16 0) (effects (font (size 1.27 1.27)) (hide yes)))
  (property "Description" "Mounting hole for 96773A622 M1.6 screw 0.125\" keepout" (at 22.86 125.73 0) (effects (font (size 1.27 1.27)) (hide yes))))
 (symbol
  (lib_id "1a_Misc:PTH_24AWG_offset_rectangle")
  (at 242.57 243.84 0)
  (unit 1)
  (exclude_from_sim no)
  (in_bom no)
  (on_board yes)
  (dnp no)
  (property "Reference" "J5" (at 241.3 241.3 0) (effects (font (size 1.27 1.27))))
  (property "Value" "~" (at 242.57 243.84 0) (effects (font (size 1.27 1.27))))
  (property "Footprint" "1a_Misc:PTH_24AWG_offset_rectangular" (at 242.57 243.84 0) (effects (font (size 1.27 1.27)) (hide yes)))
  (property "Datasheet" "" (at 242.57 243.84 0) (effects (font (size 1.27 1.27)) (hide yes)))
  (property "Description" "" (at 242.57 243.84 0) (effects (font (size 1.27 1.27)) (hide yes)))
  (pin "1"))
 (symbol
  (lib_id "1a_Littelfuse:SMF26CA")
  (at 265.43 209.55 270)
  (unit 1)
  (exclude_from_sim no)
  (in_bom yes)
  (on_board yes)
  (dnp no)
  (property "Reference" "D1" (at 265.938 208.534 90) (effects (font (size 1.27 1.27))))
  (property "Value" "26VWM" (at 267.97 210.82 90) (effects (font (size 1.27 1.27))))
  (property "Footprint" "1a_Littelfuse:SOD-123FL" (at 265.43 209.55 0) (effects (font (size 1.27 1.27)) (hide yes)))
  (property "Datasheet" "https://www.littelfuse.com/~/media/electronics/datasheets/tvs_diodes/littelfuse_tvs_diode_smf_datasheet.pdf.pdf" (at 265.43 209.55 0) (effects (font (size 1.27 1.27)) (hide yes)))
  (property "Description" "TVS SOD123FL 26V 200W BIDIR" (at 265.43 209.55 0) (effects (font (size 1.27 1.27)) (hide yes)))
  (property "Mfr" "Littelfuse" (at 265.43 209.55 0) (effects (font (size 1.27 1.27)) (hide yes)))
  (property "MPN" "SMF26CA" (at 265.43 209.55 0) (effects (font (size 1.27 1.27)) (hide yes)))
  (property "Manufacturer" "Littelfuse" (at 265.43 209.55 0) (effects (font (size 1.27 1.27)) (hide yes)))
  (pin "1")
  (pin "2"))
 (symbol
  (lib_id "1a_PowerSymbols:GND")
  (at 269.24 218.44 0)
  (unit 1)
  (exclude_from_sim no)
  (in_bom yes)
  (on_board yes)
  (dnp no)
  (fields_autoplaced yes)
  (property "Reference" "#PWR02" (at 269.24 224.79 0) (effects (font (size 1.27 1.27)) (hide yes)))
  (property "Value" "GND" (at 269.24 223.52 0) (effects (font (size 1.27 1.27))))
  (property "Footprint" "" (at 269.24 218.44 0) (effects (font (size 1.27 1.27)) (hide yes)))
  (property "Datasheet" "" (at 269.24 218.44 0) (effects (font (size 1.27 1.27)) (hide yes)))
  (property "Description" "" (at 269.24 218.44 0) (effects (font (size 1.27 1.27)) (hide yes)))
  (pin "1"))
 (symbol
  (lib_id "1a_PowerSymbols:GND")
  (at 447.04 260.35 0)
  (unit 1)
  (exclude_from_sim no)
  (in_bom yes)
  (on_board yes)
  (dnp no)
  (fields_autoplaced yes)
  (property "Reference" "#PWR09" (at 447.04 266.7 0) (effects (font (size 1.27 1.27)) (hide yes)))
  (property "Value" "GND" (at 447.04 265.43 0) (effects (font (size 1.27 1.27))))
  (property "Footprint" "" (at 447.04 260.35 0) (effects (font (size 1.27 1.27)) (hide yes)))
  (property "Datasheet" "" (at 447.04 260.35 0) (effects (font (size 1.27 1.27)) (hide yes)))
  (property "Description" "" (at 447.04 260.35 0) (effects (font (size 1.27 1.27)) (hide yes)))
  (pin "1"))
 (symbol
  (lib_id "1a_PowerSymbols:GND")
  (at 571.5 233.68 0)
  (mirror y)
  (unit 1)
  (exclude_from_sim no)
  (in_bom yes)
  (on_board yes)
  (dnp no)
  (fields_autoplaced yes)
  (property "Reference" "#PWR08" (at 571.5 240.03 0) (effects (font (size 1.27 1.27)) (hide yes)))
  (property "Value" "GND" (at 571.5 238.76 0) (effects (font (size 1.27 1.27))))
  (property "Footprint" "" (at 571.5 233.68 0) (effects (font (size 1.27 1.27)) (hide yes)))
  (property "Datasheet" "" (at 571.5 233.68 0) (effects (font (size 1.27 1.27)) (hide yes)))
  (property "Description" "" (at 571.5 233.68 0) (effects (font (size 1.27 1.27)) (hide yes)))
  (pin "1"))
 (symbol
  (lib_id "1a_PowerSymbols:GND")
  (at 247.65 267.97 0)
  (unit 1)
  (exclude_from_sim no)
  (in_bom yes)
  (on_board yes)
  (dnp no)
  (fields_autoplaced yes)
  (property "Reference" "#PWR01" (at 247.65 274.32 0) (effects (font (size 1.27 1.27)) (hide yes)))
  (property "Value" "GND" (at 247.65 273.05 0) (effects (font (size 1.27 1.27))))
  (property "Footprint" "" (at 247.65 267.97 0) (effects (font (size 1.27 1.27)) (hide yes)))
  (property "Datasheet" "" (at 247.65 267.97 0) (effects (font (size 1.27 1.27)) (hide yes)))
  (property "Description" "" (at 247.65 267.97 0) (effects (font (size 1.27 1.27)) (hide yes)))
  (pin "1"))
 (symbol
  (lib_id "1a_Misc:96773A622_0.125in_keepout")
  (at 22.86 119.38 0)
  (unit 1)
  (exclude_from_sim no)
  (in_bom no)
  (on_board yes)
  (dnp no)
  (fields_autoplaced yes)
  (property "Reference" "MH1" (at 25.4 118.7449 0) (effects (font (size 1.27 1.27)) (justify left)))
  (property "Value" "~" (at 25.4 120.65 0) (effects (font (size 1.27 1.27)) (justify left) (hide yes)))
  (property "Footprint" "1a_Misc:96773A622_M1.6_screw_hole_0.125in_keepout" (at 22.86 127 0) (effects (font (size 1.27 1.27)) (hide yes)))
  (property "Datasheet" "https://www.mcmaster.com/mvD/Library/M1/20210910/B2E27164/96773A622_JIS%20Steel%20Pan%20Head%20Screws.PDF" (at 22.86 130.81 0) (effects (font (size 1.27 1.27)) (hide yes)))
  (property "Description" "Mounting hole for 96773A622 M1.6 screw 0.125\" keepout" (at 22.86 119.38 0) (effects (font (size 1.27 1.27)) (hide yes))))
 (symbol
  (lib_id "1a_Misc:PTH_18AWG")
  (at 242.57 215.9 0)
  (unit 1)
  (exclude_from_sim no)
  (in_bom no)
  (on_board yes)
  (dnp no)
  (property "Reference" "J2" (at 241.3 213.36 0) (effects (font (size 1.27 1.27))))
  (property "Value" "~" (at 241.3 213.36 0) (effects (font (size 1.27 1.27))))
  (property "Footprint" "1a_Misc:PTH_18AWG" (at 242.57 215.9 0) (effects (font (size 1.27 1.27)) (hide yes)))
  (property "Datasheet" "" (at 242.57 215.9 0) (effects (font (size 1.27 1.27)) (hide yes)))
  (property "Description" "" (at 242.57 215.9 0) (effects (font (size 1.27 1.27)) (hide yes)))
  (pin "1"))
 (symbol
  (lib_id "1a_Misc:Fiducial_40mil_mask_60mil")
  (at 33.02 82.55 0)
  (unit 1)
  (exclude_from_sim no)
  (in_bom no)
  (on_board yes)
  (dnp no)
  (fields_autoplaced yes)
  (property "Reference" "FID4" (at 35.56 81.915 0) (effects (font (size 1.27 1.27)) (justify left)))
  (property "Value" "Fiducial" (at 35.56 84.455 0) (effects (font (size 1.27 1.27)) (justify left)))
  (property "Footprint" "1a_TestBoard_Library:Fiducial_Cu0.040_Mask0.060" (at 33.02 82.55 0) (effects (font (size 1.27 1.27)) (hide yes)))
  (property "Datasheet" "" (at 33.02 82.55 0) (effects (font (size 1.27 1.27)) (hide yes)))
  (property "Description" "" (at 33.02 82.55 0) (effects (font (size 1.27 1.27)) (hide yes))))
 (symbol
  (lib_id "1a_PowerSymbols:GND")
  (at 533.4 243.84 0)
  (mirror y)
  (unit 1)
  (exclude_from_sim no)
  (in_bom yes)
  (on_board yes)
  (dnp no)
  (fields_autoplaced yes)
  (property "Reference" "#PWR07" (at 533.4 250.19 0) (effects (font (size 1.27 1.27)) (hide yes)))
  (property "Value" "GND" (at 533.4 248.92 0) (effects (font (size 1.27 1.27))))
  (property "Footprint" "" (at 533.4 243.84 0) (effects (font (size 1.27 1.27)) (hide yes)))
  (property "Datasheet" "" (at 533.4 243.84 0) (effects (font (size 1.27 1.27)) (hide yes)))
  (property "Description" "" (at 533.4 243.84 0) (effects (font (size 1.27 1.27)) (hide yes)))
  (pin "1"))
 (symbol
  (lib_id "1a_Misc:Fiducial_40mil_mask_60mil")
  (at 19.05 88.9 0)
  (unit 1)
  (exclude_from_sim no)
  (in_bom no)
  (on_board yes)
  (dnp no)
  (fields_autoplaced yes)
  (property "Reference" "FID2" (at 21.59 88.265 0) (effects (font (size 1.27 1.27)) (justify left)))
  (property "Value" "Fiducial" (at 21.59 90.805 0) (effects (font (size 1.27 1.27)) (justify left)))
  (property "Footprint" "1a_TestBoard_Library:Fiducial_Cu0.040_Mask0.060" (at 19.05 88.9 0) (effects (font (size 1.27 1.27)) (hide yes)))
  (property "Datasheet" "" (at 19.05 88.9 0) (effects (font (size 1.27 1.27)) (hide yes)))
  (property "Description" "" (at 19.05 88.9 0) (effects (font (size 1.27 1.27)) (hide yes))))
 (symbol
  (lib_id "1a_Misc:PTH_18AWG")
  (at 242.57 203.2 0)
  (unit 1)
  (exclude_from_sim no)
  (in_bom no)
  (on_board yes)
  (dnp no)
  (property "Reference" "J1" (at 241.3 200.66 0) (effects (font (size 1.27 1.27))))
  (property "Value" "~" (at 241.3 200.66 0) (effects (font (size 1.27 1.27))))
  (property "Footprint" "1a_Misc:PTH_18AWG" (at 242.57 203.2 0) (effects (font (size 1.27 1.27)) (hide yes)))
  (property "Datasheet" "" (at 242.57 203.2 0) (effects (font (size 1.27 1.27)) (hide yes)))
  (property "Description" "" (at 242.57 203.2 0) (effects (font (size 1.27 1.27)) (hide yes)))
  (pin "1"))
 (sheet
  (at 453.39 224.79)
  (size 43.18 35.56)
  (fields_autoplaced yes)
  (stroke (width 0.1524) (type solid))
  (fill (color 0 0 0 0.0000))
  (property "Sheetname" "Data Switches" (at 453.39 224.0784 0) (effects (font (size 1.27 1.27)) (justify left bottom)))
  (property "Sheetfile" "100046138_data_switches.kicad_sch" (at 453.39 260.9346 0) (effects (font (size 1.27 1.27)) (justify left top)))
  (pin "GND" input (at 453.39 256.54 180) (effects (font (size 1.27 1.27)) (justify left)))
  (pin "P3V3" input (at 453.39 233.68 180) (effects (font (size 1.27 1.27)) (justify left)))
  (pin "USB_DOWN_DP" bidirectional (at 496.57 251.46 0) (effects (font (size 1.27 1.27)) (justify right)))
  (pin "USB_DOWN_DM" bidirectional (at 496.57 248.92 0) (effects (font (size 1.27 1.27)) (justify right)))
  (pin "USB_UP_DP" bidirectional (at 453.39 251.46 180) (effects (font (size 1.27 1.27)) (justify left)))
  (pin "USB_UP_DM" bidirectional (at 453.39 248.92 180) (effects (font (size 1.27 1.27)) (justify left)))
  (pin "DATA_ENABLE" input (at 453.39 227.33 180) (effects (font (size 1.27 1.27)) (justify left)))
  (pin "GPIO_DOWN_0" bidirectional (at 496.57 241.3 0) (effects (font (size 1.27 1.27)) (justify right)))
  (pin "GPIO_DOWN_1" bidirectional (at 496.57 243.84 0) (effects (font (size 1.27 1.27)) (justify right)))
  (pin "GPIO_UP_0" bidirectional (at 453.39 241.3 180) (effects (font (size 1.27 1.27)) (justify left)))
  (pin "GPIO_UP_1" bidirectional (at 453.39 243.84 180) (effects (font (size 1.27 1.27)) (justify left))))
 (sheet
  (at 367.03 180.34)
  (size 44.45 40.64)
  (fields_autoplaced yes)
  (stroke (width 0.1524) (type solid))
  (fill (color 0 0 0 0.0000))
  (property "Sheetname" "Payload Power Control" (at 367.03 179.6284 0) (effects (font (size 1.27 1.27)) (justify left bottom)))
  (property "Sheetfile" "100046138_output_control.kicad_sch" (at 367.03 221.5646 0) (effects (font (size 1.27 1.27)) (justify left top)))
  (pin "P3V3" input (at 367.03 210.82 180) (effects (font (size 1.27 1.27)) (justify left)))
  (pin "GND" input (at 367.03 217.17 180) (effects (font (size 1.27 1.27)) (justify left)))
  (pin "VOUT" output (at 411.48 201.93 0) (effects (font (size 1.27 1.27)) (justify right)))
  (pin "VBATT_PROT" input (at 367.03 200.66 180) (effects (font (size 1.27 1.27)) (justify left)))
  (pin "AUX1" bidirectional (at 367.03 184.15 180) (effects (font (size 1.27 1.27)) (justify left)))
  (pin "AUX2" bidirectional (at 367.03 190.5 180) (effects (font (size 1.27 1.27)) (justify left)))
  (pin "P3V3_GOOD" input (at 367.03 205.74 180) (effects (font (size 1.27 1.27)) (justify left)))
  (pin "DETECT" bidirectional (at 411.48 208.28 0) (effects (font (size 1.27 1.27)) (justify right)))
  (pin "DATA_ENABLE" output (at 411.48 217.17 0) (effects (font (size 1.27 1.27)) (justify right))))
 (sheet
  (at 287.02 198.12)
  (size 30.48 15.24)
  (fields_autoplaced yes)
  (stroke (width 0.1524) (type solid))
  (fill (color 0 0 0 0.0000))
  (property "Sheetname" "Power Input" (at 287.02 197.4084 0) (effects (font (size 1.27 1.27)) (justify left bottom)))
  (property "Sheetfile" "100046138_power.kicad_sch" (at 287.02 213.9446 0) (effects (font (size 1.27 1.27)) (justify left top)))
  (pin "VBATT" input (at 287.02 203.2 180) (effects (font (size 1.27 1.27)) (justify left)))
  (pin "GND" input (at 287.02 207.01 180) (effects (font (size 1.27 1.27)) (justify left)))
  (pin "P3V3" output (at 317.5 210.82 0) (effects (font (size 1.27 1.27)) (justify right)))
  (pin "VBATT_PROT" output (at 317.5 200.66 0) (effects (font (size 1.27 1.27)) (justify right)))
  (pin "P3V3_GOOD" output (at 317.5 205.74 0) (effects (font (size 1.27 1.27)) (justify right)))))
